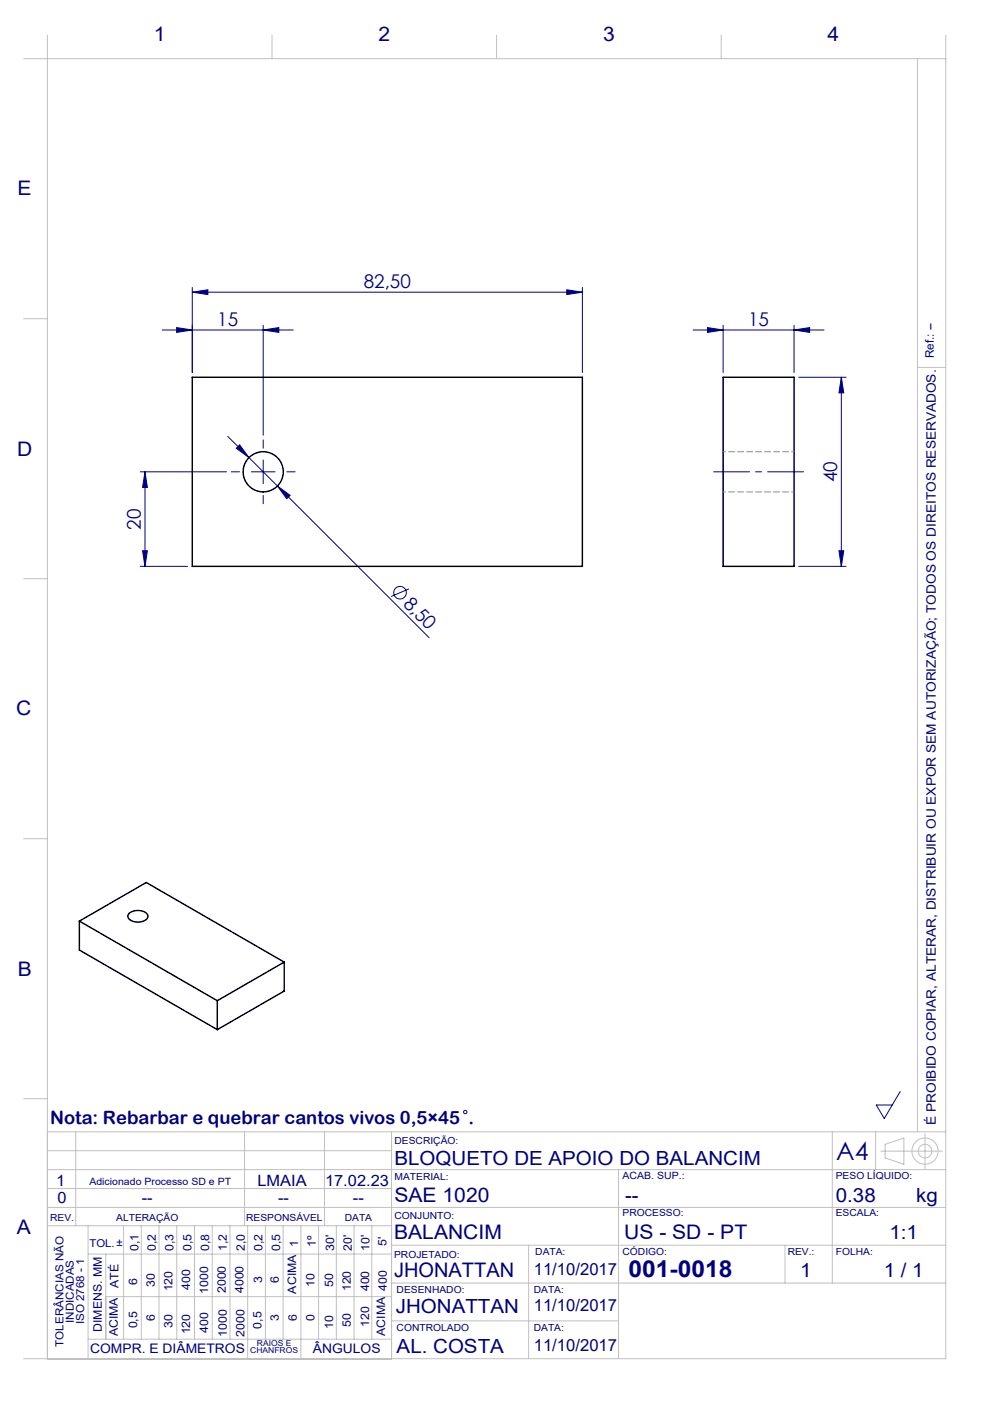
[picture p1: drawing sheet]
<svg xmlns="http://www.w3.org/2000/svg" width="210mm" height="297mm" viewBox="0 0 210 297" stroke-linecap="round" stroke-linejoin="round" font-family="sans-serif">
<g fill="none" stroke="#c0c0c0" stroke-width=".21">
<path d="M5 12.4h195M10 7.4v280M57.5 7.4v5M105 7.4v5M152.5 7.4v5M194 12.4v227M200 7.4v280h-195M5 67.4h5M194 77.7h6M5 122.4h5M5 177.4h5M5 232.4h5"/>
<path d="M10 239.4h190M16 239.4v19.9M51.7 239.4v19.9M68.6 239.4v19.9M82.8 239.4v48M176 239.4v32M185.2 239.4v8M195.6 239.8v7.4M10 259.3h72.8M10 251.4h72.8M10 243.4h72.8M10 247.4h190"/>
<path d="M10 255.4h190M18.6 259.3v28.1M26.1 259.3v24M29.9 259.3v24M33.6 259.3v24M37.4 259.3v24M41.1 259.3v24M44.9 259.3v24M48.6 259.3v24M52.4 259.3v28.1M56.1 259.3v24M59.9 259.3v24"/>
<path d="M63.6 259.3v28.1M67.4 259.3v24M71.1 259.3v24M74.9 259.3v24M78.6 259.3v24M130.8 247.4v40M186.3 243.5h13M187.2 242.1l4-1.4v5.6l-4-1.4zM18.6 265.3h64.2M22.4 274.3h60.4M22.4 265.3v18M82.8 263.4h117.2"/>
<path d="M82.8 271.4h117.2M82.8 279.4h48M111.8 263.4v24M166 263.4v8M18.6 283.3h64.2"/>
<circle cx="195.6" cy="243.5" r="1.44"/>
<circle cx="195.6" cy="243.5" r="2.77"/>
</g>
<g fill="none" stroke="#000080" stroke-width=".21">
<path d="M34.3 69.8h27.7M37.4 69.3l3.3 .5-3.3 .5zM40.7 61.8l3.3-.5v1zM40.7 60.8v18M40.7 61.8h82.5M55.7 69.8l3.3-.5v1zM55.7 68.8v23.3M119.9 61.3l3.3 .5-3.3 .5zM123.2 60.8v18M146.6 69.8h27.7M149.6 69.3l3.3 .5-3.3 .5zM152.9 68.8v10"/>
<path d="M167.9 69.8l3.3-.5v1zM167.9 68.8v10M168.9 79.8h10M177.9 79.8l.5 3.3h-1zM177.9 79.8v40M29.7 99.8h18.2M30.7 99.8v20M30.7 99.8l.5 3.3h-1zM48.2 92.3l10.5 10.5M48.9 99.8h1.8M50 94.8l.7-.7 2 2.7zM53.2 99.8h5"/>
<path d="M55.7 93.1v1.7M55.7 97.3v5M60.7 99.8h1.7M29.7 119.8h10M30.2 116.5h1l-.5 3.3zM55.7 104.8v1.8M58.7 102.8l2.7 2-.8 .7zM58.7 102.8l32 32.1M168.9 119.8h10M177.4 116.5h1l-.5 3.3zM86.5 124.6l-3.8 1.6M190.4 230.9l-3.4 5.7-1.7-2.8h3.4"/>
<circle cx="84.6" cy="125.4" r="1.33"/>
<circle cx="98.4" cy="235.2" r=".36"/>
</g>
<path d="M169.9 99.8h-19" fill="none" stroke="#000080" stroke-width=".21" stroke-dasharray="15.2 1.3 1.3 1.3" stroke-dashoffset="7.6"/>
<g fill="#000080">
<path d="M55.7 69.8l3.3-.5v1zM37.4 69.3l3.3 .5-3.3 .5zM167.9 69.8l3.3-.5v1zM149.6 69.3l3.3 .5-3.3 .5z"/>
<path d="M119.9 61.3l3.3 .5-3.3 .5zM40.7 61.8l3.3-.5v1z"/>
<path d="M30.7 99.8l.5 3.3h-1zM30.2 116.5h1l-.5 3.3zM177.9 79.8l.5 3.3h-1zM177.4 116.5h1l-.5 3.3z"/>
<path d="M50.7 94.1l-.7 .7 2.7 2zM58.7 102.8l1.9 2.7 .8-.7z"/>
</g>
<g fill="none" stroke="#000" stroke-width=".3">
<path d="M40.7 79.8h82.5v40h-82.5zM152.9 79.8h15v40h-15zM16.8 194.8l29.2 16.9M16.8 194.8l14.1-8.1 29.2 16.8M16.8 194.8v6.2l29.2 16.8M27.4 193.2a2.87 2.87 0 0 1 3.8 .3 1.29 1.29 0 0 1-1.4 1.5l-.7 .1a1.77 1.77 0 0 1-2.1-1.4zM46 211.7v6.1M60.1 203.5l-14.1 8.2M60.1 203.5v6.1l-14.1 8.2"/>
<circle cx="55.7" cy="99.8" r="4.2"/>
</g>
<path d="M167.9 95.6h-15M152.9 104.1h15" fill="none" stroke="#808080" stroke-width=".21" stroke-dasharray="1.3 .6" stroke-dashoffset=".8"/>
<text font-size="5.3" fill="#000080" x="176.9" y="245.3">A4</text>
<text font-size="4.9" fill="#000080" x="132.9" y="270.2">001-0018</text>
<g font-size="4.2" fill="#000080">
<text x="32.5" y="8.6">1</text>
<text x="80" y="8.6">2</text>
<text x="127.5" y="8.6">3</text>
<text x="175" y="8.6">4</text>
<text x="3.7" y="41.3">E</text>
<text x="3.6" y="96.5">D</text>
<text x="3.4" y="151.4">C</text>
<text x="3.7" y="206.4">B</text>
<text x="83.4" y="254.2">SAE 1020</text>
<text x="132.2" y="254.2">--</text>
<text x="3.5" y="261.1">A</text>
<text x="83.4" y="262">BALANCIM</text>
<text x="132" y="262">US - SD - PT</text>
<text x="83.4" y="270.2">JHONATTAN</text>
</g>
<g font-size="4.1" fill="#000080">
<text x="83.4" y="246.5">BLOQUETO DE APOIO DO BALANCIM</text>
<text x="176.8" y="254.2">0.38</text>
<text x="193.7" y="254.2">kg</text>
<text x="188.1" y="262">1:1</text>
<text x="169.2" y="270.2">1</text>
<text x="186.9" y="270.2">1 / 1</text>
<text x="83.7" y="277.8">JHONATTAN</text>
<text x="83.9" y="286.3">AL. COSTA</text>
</g>
<g font-size="4" fill="#000080">
<text x="76.9" y="60.9">82,50</text>
<text x="45.9" y="68.9">15</text>
<text x="158.2" y="68.9">15</text>
<text x="177.1" y="102" transform="rotate(-90 177.1 102)">40</text>
<text x="29.8" y="112" transform="rotate(-90 29.8 112)">20</text>
<text x="85.1" y="128" transform="rotate(45 85.1 128)">8,50</text>
</g>
<text font-size="3.9" fill="#000080" x="10.6" y="237.7">Nota: Rebarbar e quebrar cantos vivos 0,5×45 .</text>
<g font-size="3.5" fill="#000080">
<text x="112.9" y="269.7">11/10/2017</text>
<text x="112.9" y="277.3">11/10/2017</text>
<text x="112.9" y="285.7">11/10/2017</text>
</g>
<g font-size="3.3" fill="#000080">
<text x="11.9" y="250.8">1</text>
<text x="54.4" y="250.9">LMAIA</text>
<text x="68.7" y="250.8">17.02.23</text>
<text x="12.2" y="254.5">0</text>
<text x="30" y="254.5">--</text>
<text x="58.8" y="254.6">--</text>
<text x="74.7" y="254.5">--</text>
</g>
<g font-size="2.8" fill="#000080">
<text x="19.1" y="286.3">COMPR. E DIÂMETROS</text>
<text x="66.2" y="286.3">ÂNGULOS</text>
</g>
<text font-size="2.7" fill="#000080" x="197.9" y="238" transform="rotate(-90 197.9 238)">É PROIBIDO COPIAR, ALTERAR, DISTRIBUIR OU EXPOR SEM AUTORIZAÇÃO; TODOS OS DIREITOS RESERVADOS.</text>
<g font-size="2.5" fill="#000080">
<text x="197.5" y="75.8" transform="rotate(-90 197.5 75.8)">Ref.: --</text>
<text x="63.1" y="263.9" transform="rotate(-90 63.1 263.9)">1</text>
<text x="66.8" y="263.8" transform="rotate(-90 66.8 263.8)">1º</text>
<text x="81.7" y="263.6" transform="rotate(-90 81.7 263.6)">5'</text>
<text x="29.3" y="264.7" transform="rotate(-90 29.3 264.7)">0,1</text>
<text x="33" y="264.7" transform="rotate(-90 33 264.7)">0,2</text>
<text x="36.7" y="264.7" transform="rotate(-90 36.7 264.7)">0,3</text>
<text x="40.5" y="264.7" transform="rotate(-90 40.5 264.7)">0,5</text>
<text x="44.2" y="264.7" transform="rotate(-90 44.2 264.7)">0,8</text>
<text x="48" y="264.7" transform="rotate(-90 48 264.7)">1,2</text>
<text x="51.7" y="264.7" transform="rotate(-90 51.7 264.7)">2,0</text>
<text x="55.5" y="264.7" transform="rotate(-90 55.5 264.7)">0,2</text>
<text x="59.2" y="264.6" transform="rotate(-90 59.2 264.6)">0,5</text>
<text x="70.7" y="264.6" transform="rotate(-90 70.7 264.6)">30'</text>
<text x="74.4" y="264.6" transform="rotate(-90 74.4 264.6)">20'</text>
<text x="78.2" y="264.6" transform="rotate(-90 78.2 264.6)">10'</text>
<text x="25" y="272.4" transform="rotate(-90 25 272.4)">ATÉ</text>
<text x="29" y="271.8" transform="rotate(-90 29 271.8)">6</text>
<text x="32.7" y="272.2" transform="rotate(-90 32.7 272.2)">30</text>
<text x="36.5" y="273.2" transform="rotate(-90 36.5 273.2)">120</text>
<text x="40.2" y="272.9" transform="rotate(-90 40.2 272.9)">400</text>
<text x="44" y="273.7" transform="rotate(-90 44 273.7)">1000</text>
<text x="47.7" y="273.5" transform="rotate(-90 47.7 273.5)">2000</text>
<text x="51.5" y="273.5" transform="rotate(-90 51.5 273.5)">4000</text>
<text x="55.4" y="271.4" transform="rotate(-90 55.4 271.4)">3</text>
<text x="59" y="271.4" transform="rotate(-90 59 271.4)">6</text>
<text x="62.6" y="273.6" transform="rotate(-90 62.6 273.6)">ACIMA</text>
<text x="66.5" y="272.3" transform="rotate(-90 66.5 272.3)">10</text>
<text x="70.4" y="272.3" transform="rotate(-90 70.4 272.3)">50</text>
<text x="74.2" y="273.2" transform="rotate(-90 74.2 273.2)">120</text>
<text x="78" y="273.2" transform="rotate(-90 78 273.2)">400</text>
<text x="81.8" y="273.1" transform="rotate(-90 81.8 273.1)">400</text>
<text x="21.5" y="281.8" transform="rotate(-90 21.5 281.8)">DIMENS. MM</text>
<text x="29" y="281" transform="rotate(-90 29 281)">0,5</text>
<text x="32.7" y="279.5" transform="rotate(-90 32.7 279.5)">6</text>
<text x="36.5" y="280.9" transform="rotate(-90 36.5 280.9)">30</text>
<text x="55.3" y="281" transform="rotate(-90 55.3 281)">0,5</text>
<text x="59" y="279.4" transform="rotate(-90 59 279.4)">3</text>
<text x="62.7" y="279.4" transform="rotate(-90 62.7 279.4)">6</text>
<text x="66.5" y="279.4" transform="rotate(-90 66.5 279.4)">0</text>
<text x="70.4" y="281.1" transform="rotate(-90 70.4 281.1)">10</text>
<text x="74.2" y="280.8" transform="rotate(-90 74.2 280.8)">50</text>
<text x="78" y="280.7" transform="rotate(-90 78 280.7)">120</text>
<text x="24.9" y="282.7" transform="rotate(-90 24.9 282.7)">ACIMA</text>
<text x="40.2" y="282.3" transform="rotate(-90 40.2 282.3)">120</text>
<text x="44" y="282" transform="rotate(-90 44 282)">400</text>
<text x="47.9" y="282.7" transform="rotate(-90 47.9 282.7)">1000</text>
<text x="51.7" y="282.7" transform="rotate(-90 51.7 282.7)">2000</text>
<text x="81.5" y="282.6" transform="rotate(-90 81.5 282.6)">ACIMA</text>
</g>
<g font-size="2.3" fill="#000080">
<text x="18.9" y="263.7">TOL.±</text>
<text x="15.6" y="279.9" transform="rotate(-90 15.6 279.9)">INDICADAS</text>
<text x="17.8" y="280.2" transform="rotate(-90 17.8 280.2)">ISO 2768 - 1</text>
<text x="13.4" y="284.9" transform="rotate(-90 13.4 284.9)">TOLERÂNCIAS NÃO</text>
</g>
<g font-size="2.1" fill="#000080">
<text x="83.4" y="242">DESCRIÇÃO:</text>
<text x="18.9" y="250.7">Adicionado Processo SD e PT</text>
<text x="83.4" y="249.6">MATERIAL:</text>
<text x="131.7" y="249.4">ACAB. SUP.:</text>
<text x="176.8" y="249.4">PESO LÍQUIDO:</text>
<text x="83.4" y="257.9">CONJUNTO:</text>
<text x="131.7" y="257.3">PROCESSO:</text>
<text x="176.8" y="257.3">ESCALA:</text>
<text x="10.6" y="258.3">REV.</text>
<text x="24.6" y="258.3">ALTERAÇÃO</text>
<text x="52.1" y="258.4">RESPONSÁVEL</text>
<text x="72.9" y="258.3">DATA</text>
<text x="83.4" y="266.1">PROJETADO:</text>
<text x="113.2" y="265.5">DATA:</text>
<text x="131.7" y="265.5">CÓDIGO:</text>
<text x="166.6" y="265.5">REV.:</text>
<text x="176.8" y="265.5">FOLHA:</text>
<text x="83.9" y="273.5">DESENHADO:</text>
<text x="112.9" y="273.5">DATA:</text>
<text x="83.9" y="281.5">CONTROLADO</text>
<text x="112.9" y="281.5">DATA:</text>
</g>
<g font-size="1.7" fill="#000080">
<text x="52.9" y="286.3">CHANFROS</text>
<text x="54.3" y="284.7">RAIOS E</text>
</g>
</svg>
